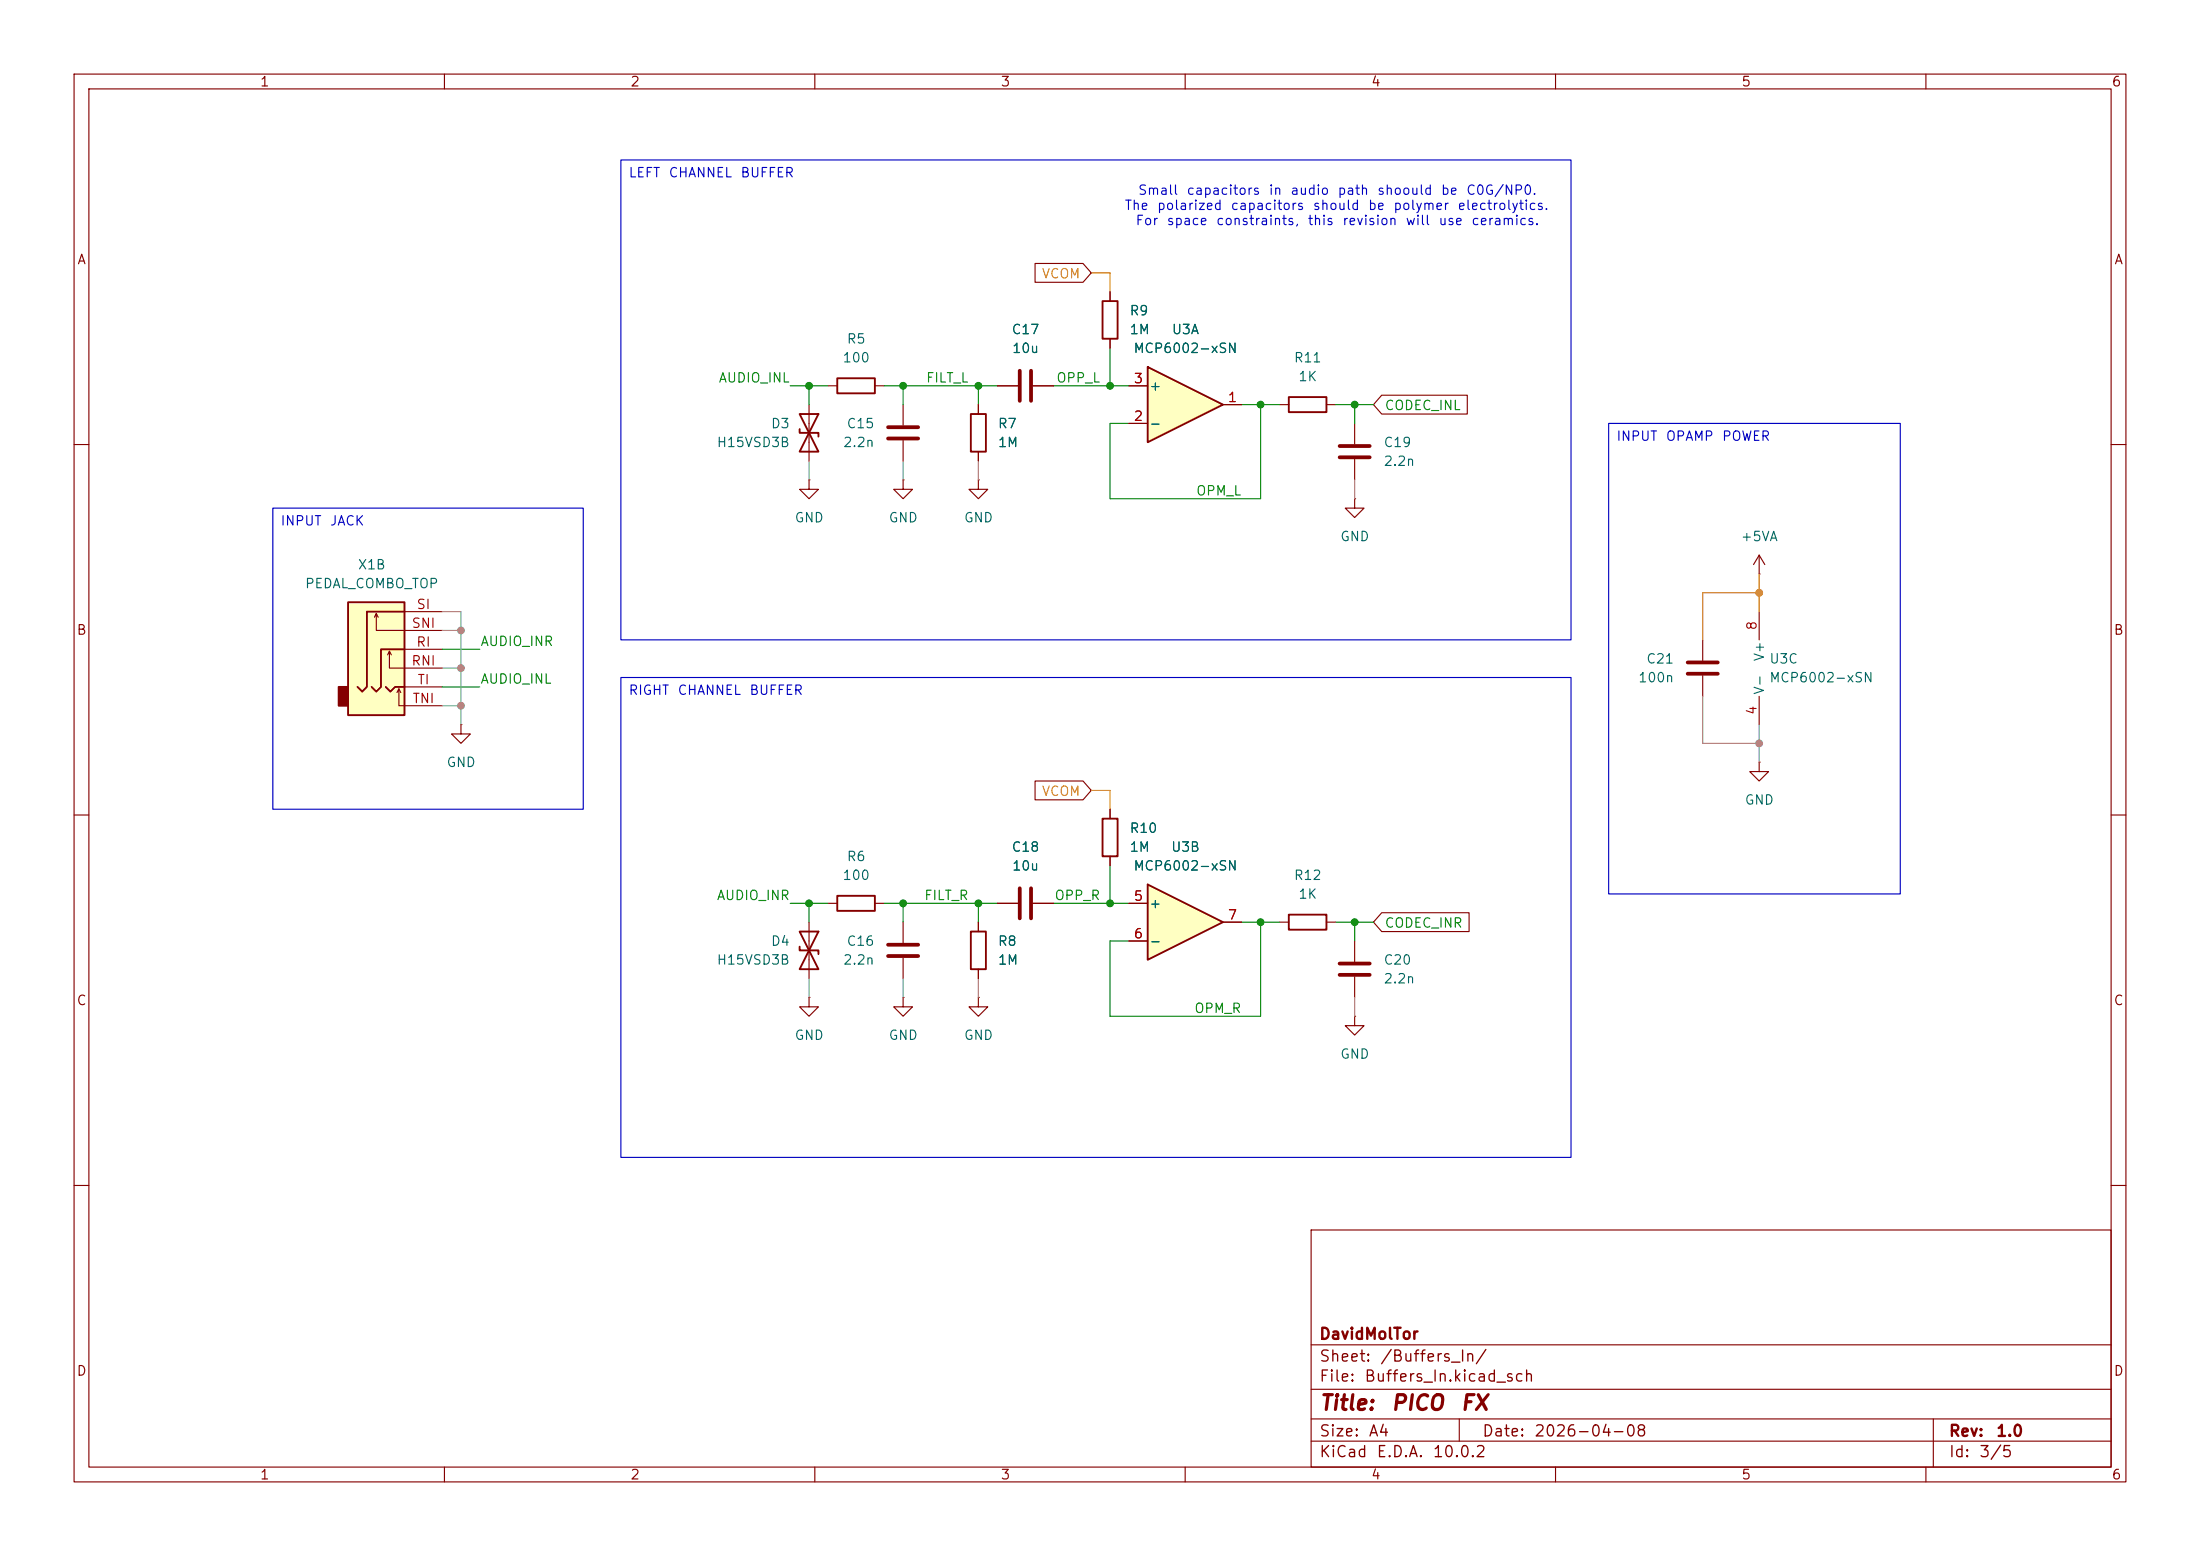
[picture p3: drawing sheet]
<svg xmlns="http://www.w3.org/2000/svg" width="297mm" height="210mm" viewBox="0 0 297 210" stroke-linecap="round" stroke-linejoin="round" font-family="sans-serif">
<g fill="none" stroke="#840000" stroke-width=".15">
<path d="M10 10h277v190h-277zM12 12h273v186h-273zM60 10v2M110 10v2M160 10v2M210 10v2M260 10v2M109.2 54.6v7.6M172.7 54.6h1.3M179.1 54.6h1.2M10 60h2M237.5 77.5h.1"/>
<path d="M237.5 74.9l-.8 1.3M237.5 74.9l.8 1.3M237.5 74.9v2.6M285 60h2M229.9 86.4v2.8M229.9 91.2v2.8M237.5 82.6v3.8M237.5 94v3.8M10 110h2M149.9 109.2v1.3M149.9 115.6v1.2M237.5 102.9v1.2h1.3l-1.3 1.3-1.3-1.3h1.3"/>
<path d="M237.5 102.9h.1M285 110h2M109.2 134.6v1.3h1.3l-1.3 1.3-1.3-1.3h1.3M109.2 134.6h.1M111.8 121.9h1.2M118.1 121.9h1.3M121.9 134.6v1.3h1.3l-1.3 1.3-1.3-1.3h1.3M121.9 134.6h.1M121.9 124.5v2.8M121.9 129.3v2.8M132.1 134.6v1.3h1.2l-1.2 1.3-1.3-1.3h1.3M132.1 134.6h.1"/>
<path d="M132.1 124.5v1.2M132.1 130.8v1.3M134.6 121.9h2.8M139.4 121.9h2.8M182.9 137.2v1.2h1.2l-1.2 1.3-1.3-1.3h1.3M182.9 137.2h.1M182.9 127v2.8M182.9 131.8v2.8M10 160h2M177 166h108v32h-108zM285 160h2M60 198v2"/>
<path d="M110 198v2M160 198v2M177 194.5h108M177 191.5h108M177 187.5h108M177 181.5h108M197 191.5v3M210 198v2M260 198v2M261 191.5v6.5"/>
</g>
<path d="M107.9 55.9l2.6 5.1h-2.6l2.6-5.1zM107.9 57.9v.5h2.6v.5M174 53.6h5.1v2h-5.1zM148.8 110.5h2.1v5.1h-2.1zM113 120.9h5.1v2h-5.1zM131.1 125.7h2v5.1h-2z" fill="none" stroke="#840000" stroke-width=".25"/>
<path d="M227.8 89.4h4.1M227.8 90.9h4.1M137.7 119.9v4.1M139.2 119.9v4.1M119.9 129h4.1M119.9 127.5h4.1M180.8 130h4.1M180.8 131.6h4.1" fill="none" stroke="#840000" stroke-width=".51"/>
<path d="M154.9 49.5l10.2 5.1-10.2 5.1z" fill="#ffffc2"/>
<path d="M154.9 49.5l10.2 5.1-10.2 5.1zM174 123.4h5.1v2.1h-5.1z" fill="none" stroke="#840000" stroke-width=".25"/>
<path d="M152.4 57.2h2.5M152.4 52.1h2.5M165.1 54.6h2.5M172.7 124.5h1.3M179.1 124.5h1.2" fill="none" stroke="#840000" stroke-width=".15"/>
<path d="M154.9 119.4l10.2 5.1-10.2 5z" fill="#ffffc2"/>
<path d="M154.9 119.4l10.2 5.1-10.2 5z" fill="none" stroke="#840000" stroke-width=".25"/>
<path d="M62.2 97.8v1.3h1.3l-1.3 1.2-1.2-1.2h1.2M62.2 97.8h.1M152.4 121.9h2.5M152.4 127h2.5M165.1 124.5h2.5" fill="none" stroke="#840000" stroke-width=".15"/>
<path d="M47 81.3h7.6v15.2h-7.6z" fill="#ffffc2"/>
<path d="M45.7 92.7h1.3v2.6h-1.3z" fill="#840000" stroke="#840000" stroke-width=".25"/>
<path d="M113 51.1h5.1v2h-5.1zM131.1 55.9h2v5.1h-2zM148.8 40.6h2.1v5.1h-2.1zM47 81.3h7.6v15.2h-7.6zM52.1 92.7l.6 .6 .6-.6h1.3M54.6 87.6h-3.2v5.1l-.6 .6-.6-.6M54.6 82.6h-5.1v10.1l-.6 .6-.6-.6M107.9 125.7l2.6 5.1h-2.6l2.6-5.1zM107.9 127.8v.5h2.6v.5" fill="none" stroke="#840000" stroke-width=".25"/>
<g fill="none" stroke="#840000" stroke-width=".15">
<path d="M139.7 35.6h6.5l1.1 1.2-1.1 1.3h-6.5zM149.9 39.4v1.2M111.8 52.1h1.2M118.1 52.1h1.3M121.9 54.6v2.8M121.9 59.4v2.8M132.1 54.6v1.3M134.6 52.1h2.8M139.4 52.1h2.8M149.9 45.7v1.3M152.4 52.1h2.5M152.4 57.2h2.5"/>
<path d="M165.1 54.6h2.5M182.9 57.2v2.7M186.5 53.3h11.6v2.6h-11.6l-1.1-1.3zM109.2 64.8v1.2h1.3l-1.3 1.3-1.3-1.3h1.3M109.2 64.8h.1M121.9 64.8v1.2h1.3l-1.3 1.3-1.3-1.3h1.3M121.9 64.8h.1M132.1 64.8v1.2h1.2l-1.2 1.3-1.3-1.3h1.3M132.1 64.8h.1M132.1 61v1.2M182.9 67.3v1.3h1.2l-1.2 1.3-1.3-1.3h1.3M182.9 67.3h.1"/>
<path d="M182.9 62v2.8M50.5 83.3l.3-.5v2.3h8.9M50.8 82.8l.3 .5M52.3 88.4l.3-.5v2.3h7.1M52.6 87.9l.2 .5M53.6 93.5l.2-.5v2.3h5.9M53.8 93l.3 .5M54.6 87.6h5.1M54.6 82.6h5.1M54.6 92.7h5.1M139.7 105.4h6.5l1.1 1.3-1.1 1.3h-6.5zM149.9 109.2v1.3"/>
<path d="M149.9 115.6v1.2M109.2 124.5v7.6M132.1 124.5v1.2M132.1 130.8v1.3M134.6 121.9h2.8M139.4 121.9h2.8M152.4 121.9h2.5M152.4 127h2.5M165.1 124.5h2.5M186.5 123.2h11.8v2.5h-11.8l-1.1-1.2z"/>
</g>
<path d="M119.9 59.2h4.1M119.9 57.7h4.1M137.7 50v4.1M139.2 50v4.1M180.8 60.2h4.1M180.8 61.7h4.1" fill="none" stroke="#840000" stroke-width=".51"/>
<g fill="none" stroke="#008400" stroke-width=".15">
<path d="M106.7 52.1h5.1M109.2 52.1v2.5M119.4 52.1h15.2M121.9 52.1v2.5M132.1 52.1v2.5M142.2 52.1h10.2M149.9 47v5.1M167.6 54.6h5.1M170.2 54.6v12.7h-20.3v-10.1h2.5M180.3 54.6h5.1M182.9 54.6v2.6M59.7 87.6h5.1"/>
<path d="M59.7 92.7h5.1M149.9 116.8v5.1M106.7 121.9h5.1M109.2 121.9v2.6M119.4 121.9h15.2M121.9 121.9v2.6M132.1 121.9v2.6M142.2 121.9h10.2M167.6 124.5h5.1M170.2 124.5v12.7h-20.3v-10.2h2.5M180.3 124.5h5.1M182.9 124.5v2.5"/>
</g>
<g fill="none" stroke="#848484" stroke-width=".15">
<path d="M109.2 62.2v2.6M121.9 62.2v2.6M132.1 62.2v2.6M182.9 64.8v2.5M59.7 82.6h2.5v15.2M59.7 90.2h2.5M59.7 85.1h2.5M59.7 95.3h2.5M229.9 94v6.3h7.6M237.5 97.8v5.1M109.2 132.1v2.5M121.9 132.1v2.5"/>
<path d="M132.1 132.1v2.5M182.9 134.6v2.6"/>
</g>
<path d="M147.3 36.8h2.6v2.6M237.5 77.5v5.1M237.5 80h-7.6v6.4M147.3 106.7h2.6v2.5" fill="none" stroke="#dd8500" stroke-width=".15"/>
<path d="M83.8 21.6h128.3v64.8h-128.3zM217.2 57.2h39.3v63.5h-39.3zM36.8 68.6h41.9v40.6h-41.9zM83.8 91.4h128.3v64.8h-128.3z" fill="none" stroke="#0000c2" stroke-width=".15"/>
<g fill="#008400" stroke="#008400" stroke-width=".14">
<circle cx="132.1" cy="52.1" r=".46"/>
<circle cx="149.9" cy="52.1" r=".46"/>
<circle cx="182.9" cy="54.6" r=".46"/>
<circle cx="121.9" cy="52.1" r=".46"/>
<circle cx="170.2" cy="54.6" r=".46"/>
<circle cx="109.2" cy="121.9" r=".46"/>
<circle cx="170.2" cy="124.5" r=".46"/>
<circle cx="149.9" cy="121.9" r=".46"/>
<circle cx="132.1" cy="121.9" r=".46"/>
<circle cx="121.9" cy="121.9" r=".46"/>
<circle cx="182.9" cy="124.5" r=".46"/>
<circle cx="109.2" cy="52.1" r=".46"/>
</g>
<circle cx="237.5" cy="80" r=".46" fill="#dd8500" stroke="#dd8500" stroke-width=".14"/>
<g fill="#848484" stroke="#848484" stroke-width=".14">
<circle cx="237.5" cy="100.3" r=".46"/>
<circle cx="62.2" cy="85.1" r=".46"/>
<circle cx="62.2" cy="90.2" r=".46"/>
<circle cx="62.2" cy="95.3" r=".46"/>
</g>
<g font-size="2" fill="#840000">
<text x="178" y="190.8">Title:</text>
<text x="187.7" y="190.8">PICO</text>
<text x="197" y="190.8">FX</text>
</g>
<g font-size="1.5" fill="#840000">
<text x="178" y="184.2">Sheet:</text>
<text x="178" y="181.2">DavidMolTor</text>
<text x="186.2" y="184.2">/Buffers_In/</text>
<text x="178" y="186.9">File:</text>
<text x="184.1" y="186.9">Buffers_In.kicad_sch</text>
<text x="178" y="197.1">KiCad</text>
<text x="178" y="194.3">Size:</text>
<text x="184.7" y="194.3">A4</text>
<text x="185.7" y="197.1">E.D.A.</text>
<text x="193.3" y="197.1">10.0.2</text>
<text x="200" y="194.3">Date:</text>
<text x="207" y="194.3">2026-04-08</text>
<text x="263" y="194.3">Rev:</text>
<text x="263" y="197.1">Id:</text>
<text x="267.1" y="197.1">3/5</text>
<text x="269.4" y="194.3">1.0</text>
</g>
<g font-size="1.3" fill="#840000">
<text x="35" y="12">1</text>
<text x="85" y="12">2</text>
<text x="135" y="12">3</text>
<text x="185" y="12">4</text>
<text x="235" y="12">5</text>
<text x="285" y="12">6</text>
<text x="10.3" y="36">A</text>
<text x="285.3" y="36">A</text>
<text x="10.3" y="86">B</text>
<text x="285.3" y="86">B</text>
<text x="10.3" y="136">C</text>
<text x="285.3" y="136">C</text>
<text x="10.3" y="186">D</text>
<text x="285.3" y="186">D</text>
<text x="35" y="200">1</text>
<text x="85" y="200">2</text>
<text x="135" y="200">3</text>
<text x="185" y="200">4</text>
<text x="235" y="200">5</text>
<text x="285" y="200">6</text>
</g>
<g font-size="1.3" fill="#0000c2">
<text x="84.8" y="24.3">LEFT</text>
<text x="90.2" y="24.3">CHANNEL</text>
<text x="99.9" y="24.3">BUFFER</text>
<text x="151.7" y="28.7">The</text>
<text x="153.5" y="26.6">Small</text>
<text x="156.1" y="28.7">polarized</text>
<text x="160.1" y="26.6">capacitors</text>
<text x="166" y="28.7">capacitors</text>
<text x="171.2" y="26.6">in</text>
<text x="174.1" y="26.6">audio</text>
<text x="177.1" y="28.7">should</text>
<text x="180.5" y="26.6">path</text>
<text x="184.6" y="28.7">be</text>
<text x="185.8" y="26.6">shoould</text>
<text x="188" y="28.7">polymer</text>
<text x="194.4" y="26.6">be</text>
<text x="196.7" y="28.7">electrolytics.</text>
<text x="197.8" y="26.6">C0G/NP0.</text>
<text x="153.2" y="30.7">For</text>
<text x="157.4" y="30.7">space</text>
<text x="164.1" y="30.7">constraints,</text>
<text x="176.4" y="30.7">this</text>
<text x="181.1" y="30.7">revision</text>
<text x="189.7" y="30.7">will</text>
<text x="194.1" y="30.7">use</text>
<text x="198.5" y="30.7">ceramics.</text>
<text x="218.1" y="59.8">INPUT</text>
<text x="224.8" y="59.8">OPAMP</text>
<text x="232.4" y="59.8">POWER</text>
<text x="37.8" y="71.2">INPUT</text>
<text x="44.5" y="71.2">JACK</text>
<text x="84.8" y="94.1">RIGHT</text>
<text x="91.4" y="94.1">CHANNEL</text>
<text x="101.1" y="94.1">BUFFER</text>
</g>
<g font-size="1.3" fill="#dd8500">
<text x="140.5" y="37.9">VCOM</text>
<text x="140.5" y="107.7">VCOM</text>
</g>
<g font-size="1.3" fill="#006464">
<text x="114.2" y="46.7">R5</text>
<text x="136.5" y="45.4">C17</text>
<text x="136.5" y="48">10u</text>
<text x="152.4" y="42.9">R9</text>
<text x="152.4" y="45.4">1M</text>
<text x="152.9" y="48">MCP6002-xSN</text>
<text x="158.1" y="45.4">U3A</text>
<text x="113.7" y="49.2">100</text>
<text x="155.1" y="53">+</text>
<text x="174.6" y="49.2">R11</text>
<text x="175.2" y="51.8">1K</text>
<text x="104" y="58.1">D3</text>
<text x="114.2" y="58.1">C15</text>
<text x="134.6" y="58.1">R7</text>
<text x="155.1" y="58.1">-</text>
<text x="96.7" y="60.7">H15VSD3B</text>
<text x="113.7" y="60.7">2.2n</text>
<text x="134.6" y="60.7">1M</text>
<text x="186.7" y="60.7">C19</text>
<text x="186.7" y="63.2">2.2n</text>
<text x="107.2" y="70.8">GND</text>
<text x="119.9" y="70.8">GND</text>
<text x="130" y="70.8">GND</text>
<text x="48.2" y="77.2">X1B</text>
<text x="180.8" y="73.4">GND</text>
<text x="234.9" y="73.4">+5VA</text>
<text x="41.1" y="79.7">PEDAL_COMBO_TOP</text>
<text x="222.2" y="89.9">C21</text>
<text x="238.5" y="89.4" transform="rotate(-90 238.5 89.4)">V+</text>
<text x="238.8" y="89.9">U3C</text>
<text x="221.1" y="92.4">100n</text>
<text x="238.5" y="93.9" transform="rotate(-90 238.5 93.9)">V-</text>
<text x="238.8" y="92.4">MCP6002-xSN</text>
<text x="60.2" y="103.8">GND</text>
<text x="152.4" y="112.7">R10</text>
<text x="235.5" y="108.9">GND</text>
<text x="113.7" y="119.1">100</text>
<text x="114.2" y="116.5">R6</text>
<text x="136.5" y="115.3">C18</text>
<text x="136.5" y="117.8">10u</text>
<text x="152.4" y="115.3">1M</text>
<text x="152.9" y="117.8">MCP6002-xSN</text>
<text x="158" y="115.3">U3B</text>
<text x="174.6" y="119.1">R12</text>
<text x="155.1" y="122.9">+</text>
<text x="175.2" y="121.6">1K</text>
<text x="96.7" y="130.5">H15VSD3B</text>
<text x="104" y="128">D4</text>
<text x="113.7" y="130.5">2.2n</text>
<text x="114.2" y="128">C16</text>
<text x="134.6" y="128">R8</text>
<text x="134.6" y="130.5">1M</text>
<text x="155.1" y="128">-</text>
<text x="186.7" y="130.5">C20</text>
<text x="186.7" y="133.1">2.2n</text>
<text x="107.2" y="140.7">GND</text>
<text x="119.9" y="140.7">GND</text>
<text x="130" y="140.7">GND</text>
<text x="180.8" y="143.2">GND</text>
</g>
<g font-size="1.3" fill="#008400">
<text x="96.9" y="51.9">AUDIO_INL</text>
<text x="124.9" y="51.9">FILT_L</text>
<text x="142.5" y="51.9">OPP_L</text>
<text x="186.8" y="55.7">CODEC_INL</text>
<text x="161.4" y="67.2">OPM_L</text>
<text x="64.8" y="87.5">AUDIO_INR</text>
<text x="64.8" y="92.6">AUDIO_INL</text>
<text x="96.7" y="121.8">AUDIO_INR</text>
<text x="124.7" y="121.8">FILT_R</text>
<text x="142.3" y="121.8">OPP_R</text>
<text x="186.8" y="125.5">CODEC_INR</text>
<text x="161.1" y="137">OPM_R</text>
</g>
<g font-size="1.3" fill="#a90000">
<text x="153" y="52">3</text>
<text x="153" y="57.1">2</text>
<text x="165.7" y="54.6">1</text>
<text x="56.1" y="82.5">SI</text>
<text x="55.5" y="85.1">SNI</text>
<text x="56.1" y="87.6">RI</text>
<text x="237.5" y="85.2" transform="rotate(-90 237.5 85.2)">8</text>
<text x="55.4" y="90.1">RNI</text>
<text x="55.6" y="95.2">TNI</text>
<text x="56.3" y="92.7">TI</text>
<text x="237.5" y="96.6" transform="rotate(-90 237.5 96.6)">4</text>
<text x="153" y="121.9">5</text>
<text x="165.7" y="124.4">7</text>
<text x="153" y="127">6</text>
</g>
</svg>
